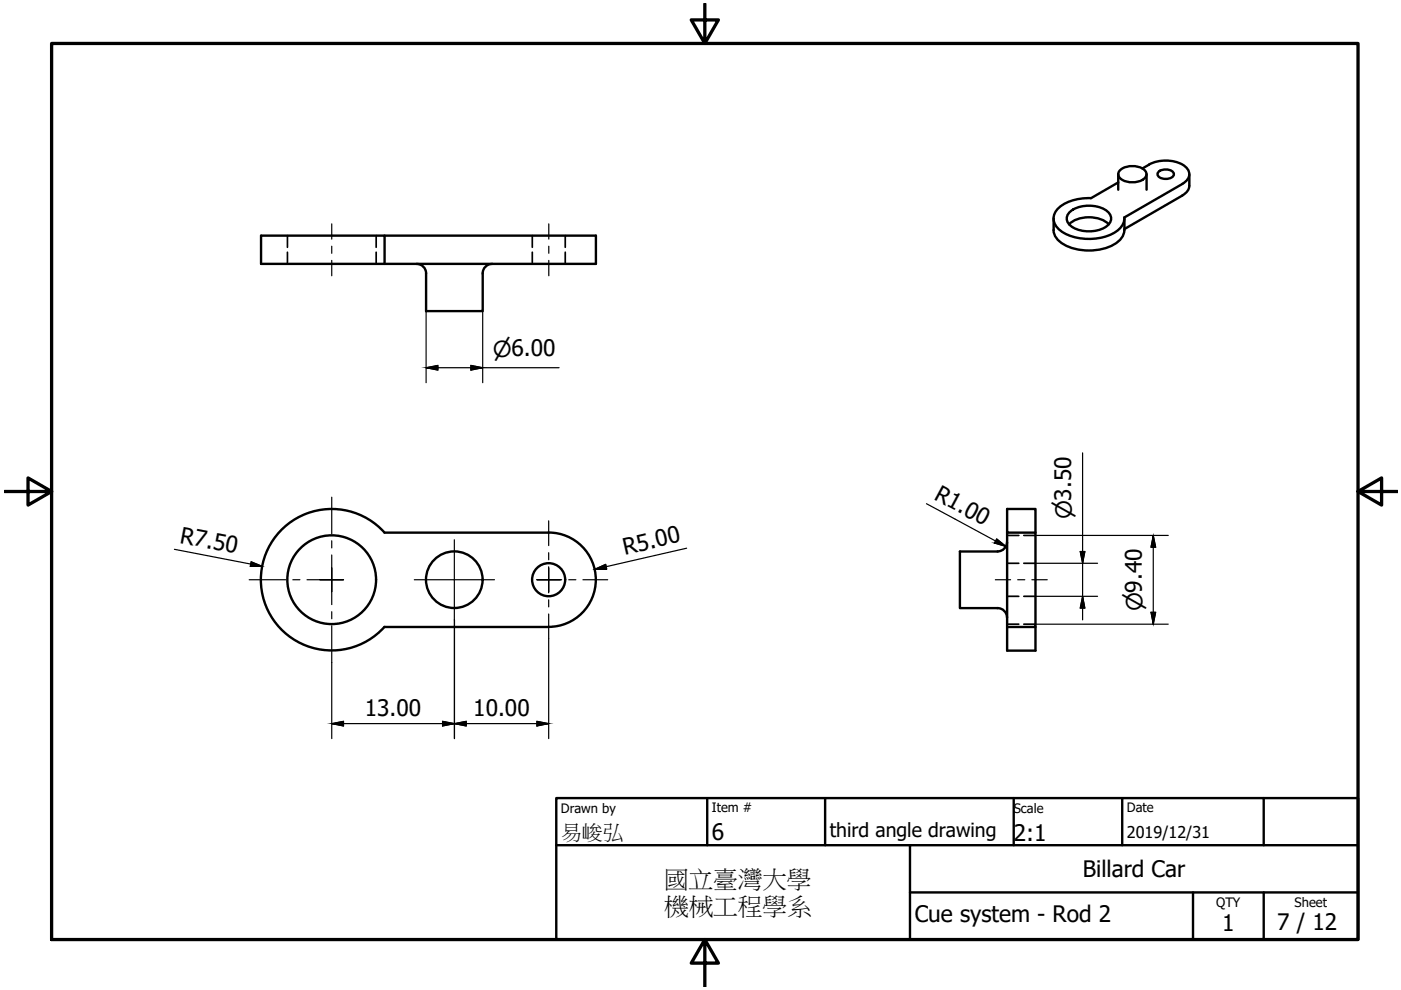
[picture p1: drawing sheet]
<svg xmlns="http://www.w3.org/2000/svg" width="297mm" height="210mm" viewBox="0 0 297 210" stroke-linecap="round" stroke-linejoin="round" font-family="sans-serif">
<!-- layer: Visible (ISO) -->
<g fill="none" stroke="#000" stroke-width=".51">
<path d="M237.1 38.7l-5.8 3.3a9.3 9.3 0 0 0-7.3 2.6 2.88 2.88 0 0 0 .8 4.3 11.2 11.2 0 0 0 12.2-.1 3.3 3.3 0 0 0 1.4-2.7l12.3-7.1M237.1 36.9v3.3M237.5 36.1a4.3 4.3 0 0 1 5.2 0 1.22 1.22 0 0 1-.5 2.1 4.4 4.4 0 0 1-4.7-.4 1.13 1.13 0 0 1 0-1.7zM243.1 36.9v3.3M243.6 34.9a7.5 7.5 0 0 1 7.7 .4 2.07 2.07 0 0 1 .8 2.1 2.07 2.07 0 0 1-1.4 1.6M243.6 34.9l-1.4 .8M245.6 36.5a2.28 2.28 0 0 1 3.3 .3 1.51 1.51 0 0 1-2 1.1 1.33 1.33 0 0 1-1.5-1.1zM252.2 36.9v2.5a2.42 2.42 0 0 1-1.5 2l-12.3 7.2M81.5 50h44.8v6h-70.9v-6h26.1v6M88.3 56a2 2 0 0 1 2 2M90.3 58v8h12v-8M104.3 56a2 2 0 0 0-2 2"/>
<path d="M223.4 48.8a4.2 4.2 0 0 0 3 3.5 11.5 11.5 0 0 0 10.5-1 3.3 3.3 0 0 0 1.5-2.5M223.4 46.3v2.5M226.7 47.6a6.7 6.7 0 0 1 8.4 0M226.9 44.8a6.9 6.9 0 0 1 7.9 0 1.95 1.95 0 0 1 .8 1.9 1.95 1.95 0 0 1-1.4 1.6 7.1 7.1 0 0 1-7.3-.5 1.83 1.83 0 0 1 0-3zM238.4 46.3v2.5M81.5 112.9h34.8M81.5 112.9a15 15 0 0 0-21.6-.8 15 15 0 0 0 0 21.6 15 15 0 0 0 21.6-.8M116.3 112.9a10 10 0 0 1 10 10 10 10 0 0 1-10 10h-34.8M211.5 116.9h-8v12h8M213.5 114.9a2 2 0 0 1-2 2M213.5 112.9v20M219.5 112.9v-5h-6v5h6v20h-6v5.1h6v-5.1"/>
<path d="M211.5 128.9a2 2 0 0 1 2 2"/>
<circle cx="70.3" cy="122.9" r="9.4"/>
<circle cx="96.3" cy="122.9" r="6"/>
<circle cx="116.3" cy="122.9" r="3.5"/>
</g>
<!-- layer: Center Mark (ISO) -->
<g fill="none" stroke="#000" stroke-width=".25">
<path d="M70.3 117.7v5.2v-2.5M70.3 105.4v7.8M70.3 114.7v1.5M96.3 114.4v17M116.3 110.4v5.3M116.3 117.2v1.5M52.8 122.9h7.8M62.1 122.9h1.5M65.1 122.9h7.7h-5M70.3 125.4v-2.5v5.3M70.3 129.7v1.5M70.3 132.7v7.7"/>
<path d="M87.8 122.9h17M116.3 120.2v2.7h-2.5h2.5v-2.5M116.3 125.4v-2.5v2.8M116.3 127.2v1.5M116.3 130.2v5.2M118.9 122.9h-2.6h2.8M120.6 122.9h1.5M123.6 122.9h5.2"/>
</g>
<!-- layer: Hidden (ISO) -->
<g fill="none" stroke="#000" stroke-width=".36">
<path d="M60.9 50v2.4M60.9 53.5v2.5M79.8 50v2.4M79.8 53.5v2.5M112.9 50v2.4M112.9 53.5v2.5M119.8 50v2.4M119.8 53.5v2.5M213.5 119.4h2.5M213.5 113.5h2.5M217.1 119.4h2.4M217.1 113.5h2.4"/>
<path d="M213.5 126.4h2.5M213.5 132.3h2.5M217.1 126.4h2.4M217.1 132.3h2.4"/>
</g>
<!-- layer: Centerline (ISO) -->
<path d="M70.3 47.5v3.2M70.3 52.2v1.5M70.3 55.2v3.3M116.4 47.5v3.2M116.4 52.2v1.5M116.4 55.2v3.3M211 122.9h3.3M215.8 122.9h1.5M218.8 122.9h3.2" fill="none" stroke="#000" stroke-width=".25"/>
<!-- layer: Dimension (ISO) -->
<g fill="none" stroke="#000" stroke-width=".25">
<path d="M90.3 78l2.5 .5v-1l-2.5 .5h28.2M90.3 66v15.1M99.8 77.5l2.5 .5-2.5 .5zM102.3 66v15.1M229.5 96v23.4l-.5-2.5h1l-.5 2.5v7l-.5 2.5h1l-.5-2.5v5M37 116.5l18.6 3.6h-2.5l.2-1 2.3 1M145.6 116.2l-19.5 4.5 2.3-1 .2 .9-2.5 .1M196.4 106.8l16.9 9.1-2.5-.8 .5-.8 2 1.6M219.5 119.4h13.2M219.5 113.5h28.2M244.5 113.5l-.5 2.5h1l-.5-2.5v18.8l-.5-2.5h1l-.5 2.5M96.4 131.4v25.2"/>
<path d="M116.3 135.4v21.2M219.5 126.4h13.2M219.5 132.3h28.2M70.3 153.4l2.5 .5v-1l-2.5 .5h26.1l-2.6 .5v-1l5 1v-1l-2.4 .5h19.9l-2.5 .5v-1l2.5 .5M70.3 140.4v16.2"/>
</g>
<g fill="#000" stroke="#000" stroke-width=".21">
<path d="M229 116.9h1l-.5 2.5zM244.5 113.5l.5 2.5h-1zM229.5 126.4l.5 2.5h-1zM244 129.8h1l-.5 2.5z"/>
<path d="M90.3 78l2.5-.5v.5zM90.3 78l2.5 .5v-.5z"/>
<path d="M99.8 77.5l2.5 .5h-2.5zM99.8 78v.5l2.5-.5z"/>
<path d="M53.3 119.1l2.3 1h-2.5zM53.1 120.1h2.5z"/>
<path d="M126.2 120.6l2.2-.9 .2 .9zM126.1 120.7l2.5-.1z"/>
<path d="M211.3 114.3l1.1 .8h-1.6zM210.8 115.1l2.5 .8-.9-.8z"/>
<path d="M70.3 153.4l2.5-.5v.5zM70.3 153.4l2.5 .5v-.5z"/>
<path d="M93.8 152.9l2.6 .5h-2.6zM93.8 153.4v.5l2.6-.5z"/>
<path d="M96.4 153.4l2.4-.5v.5zM96.4 153.4l2.4 .5v-.5z"/>
<path d="M113.8 152.9l2.5 .5h-2.5zM113.8 153.4v.5l2.5-.5z"/>
</g>
<!-- layer: Border (ISO) -->
<path d="M10.9 9.2h277v190h-277zM149.4 .8v8.4l-2.8-5h5.7l-2.9 5M1 104.2h9.9l-5-2.9v5.8l5-2.9M287.9 104.2l5 2.9v-5.8l-5 2.9h8.4M149.4 199.2l2.9 5h-5.7l2.8-5v10" fill="none" stroke="#000" stroke-width=".7"/>
<!-- layer: Title (ISO) -->
<path d="M117.9 169.2h170v30h-170zM117.9 179.2h170M149.9 169.2v10M174.9 169.2v10M192.9 179.2v20M214.9 169.2v10M237.9 169.2v10M267.9 169.2v10M192.9 189.2h95M252.9 189.2v10M267.9 189.2v10" fill="none" stroke="#000" stroke-width=".51"/>
<g font-size="5.2">
<text x="140.8" y="188.1">國立臺灣大學</text>
<text x="140.8" y="193.9">機械工程學系</text>
</g>
<g font-size="4.8">
<text x="197.8" y="105.8" transform="rotate(28 197.8 105.8)">R1.00</text>
<text x="38" y="115" transform="rotate(11 38 115)">R7.50</text>
<text x="132.5" y="117.6" transform="rotate(-13 132.5 117.6)">R5.00</text>
<text x="77.3" y="151.8">13.00</text>
<text x="100.4" y="151.8">10.00</text>
<text x="150.9" y="178.1">6</text>
<text x="214.9" y="178.2">2:1</text>
<text x="229.6" y="186">Billard Car</text>
<text x="193.9" y="195.5">Cue system - Rod 2</text>
<text x="259.1" y="197.5">1</text>
<text x="270.8" y="197.2">7 / 12</text>
</g>
<g font-size="4.7">
<text x="104.5" y="75.7">⌀6.00</text>
<text x="227.2" y="110.1" transform="rotate(-90 227.2 110.1)">⌀3.50</text>
<text x="242.3" y="129.6" transform="rotate(-90 242.3 129.6)">⌀9.40</text>
</g>
<text font-size="4.5" x="118.9" y="177.8">易峻弘</text>
<text font-size="4.1" x="175.9" y="177.4">third angle drawing</text>
<text font-size="3.4" x="238.9" y="177.7">2019/12/31</text>
<g font-size="2.8">
<text x="118.9" y="172.3">Drawn by</text>
<text x="150.9" y="172.2">Item #</text>
<text x="214.9" y="172.3">Scale</text>
<text x="238.9" y="172.2">Date</text>
<text x="257.9" y="192.2">QTY</text>
<text x="274.5" y="192.3">Sheet</text>
</g>
</svg>
